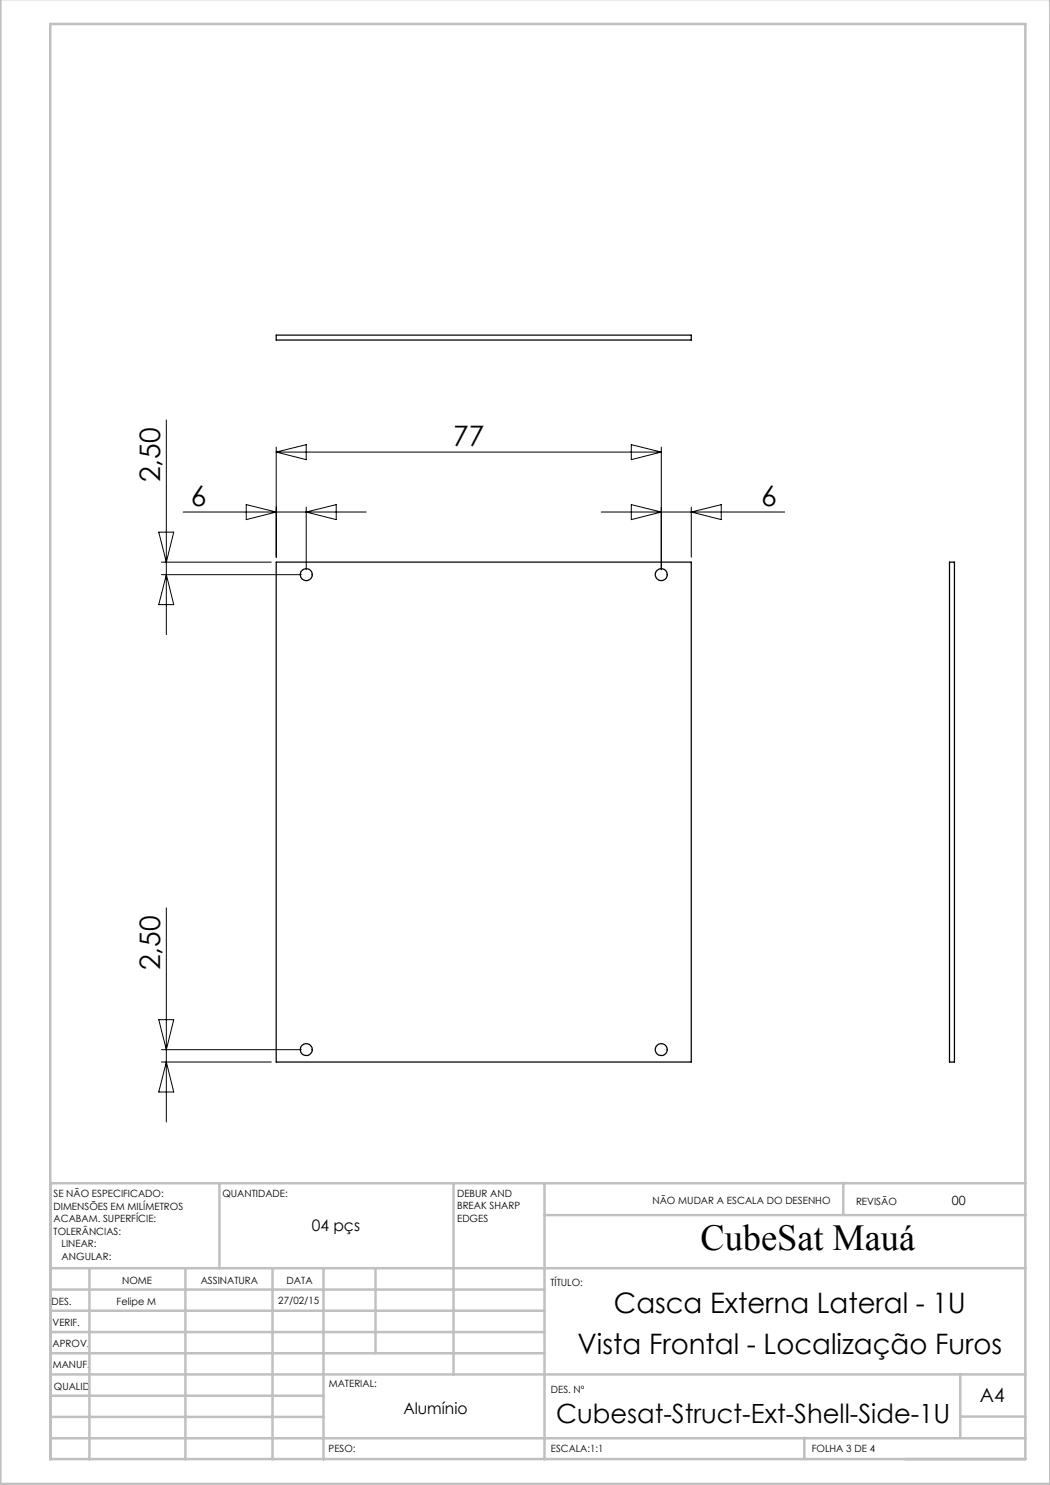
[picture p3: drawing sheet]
<svg xmlns="http://www.w3.org/2000/svg" width="210mm" height="297mm" viewBox="0 0 210 297" stroke-linecap="round" stroke-linejoin="round" font-family="sans-serif">
<g fill="none" stroke="#c0c0c0" stroke-width=".5">
<path d="M.1 -.1v296.9h209.9v-296.9M10.1 4.8h195v287h-195zM43.9 236.6v17M90.7 236.6v38.3M108.9 236.6v55.3M168.7 236.6v6.3M205.1 236.6h-195v55.3M10.1 253.6h195M10.1 257.9h98.8M17.9 253.6v38.3M37.1 253.6v38.3M54.5 253.6v38.3"/>
<path d="M64.7 253.6v38.3M75.1 253.6v17M108.9 243h96.2M10.1 270.6h98.8M10.1 266.4h98.8M10.1 262.1h98.8M10.1 279.1h54.6M10.1 274.9h195M192.1 274.8v12.7M10.1 287.7h195M10.1 283.4h54.6M160.9 287.5v4.3"/>
<path d="M192.1 283.3h13"/>
</g>
<g fill="none" stroke="#000" stroke-width=".2">
<path d="M33.3 84v42.9M55.2 90.4l6-1.5v3zM55.2 89.4v22M55.2 90.4h77.1M126.3 88.9l6 1.5-6 1.5zM132.3 89.4v24.5M31.7 106.4h3l-1.4 6zM32.3 114.9h28M32.3 112.4h22M33.3 114.9l1.4 6h-3zM36.6 102.4h36.6M49.2 100.9l6 1.5-6 1.5z"/>
<path d="M61.2 101.4v12.5M61.2 102.4l6-1.5v3zM120.3 102.4h36.6M126.3 100.9l6 1.5-6 1.5zM138.3 101.4v10M138.3 102.4l6-1.5v3zM33.3 181.6v42.8M31.7 203.9h3l-1.4 6zM32.3 209.9h28M32.3 212.4h22M33.3 212.4l1.4 6h-3z"/>
</g>
<g fill="none" stroke="#000" stroke-width=".25">
<path d="M55.2 67h83.1v1h-83.1zM55.2 112.4h83.1v100h-83.1zM189.9 112.4h1v100h-1z"/>
<circle cx="61.2" cy="114.9" r="1.2"/>
<circle cx="132.3" cy="114.9" r="1.2"/>
<circle cx="61.2" cy="209.9" r="1.2"/>
<circle cx="132.2" cy="209.9" r="1.21"/>
</g>
<text font-size="7.3" x="140.1" y="249.9">CubeSat Mauá</text>
<g font-size="5.6">
<text x="90.7" y="89.2">77</text>
<text x="32" y="96.5" transform="rotate(-90 32 96.5)">2,50</text>
<text x="38.2" y="101.2">6</text>
<text x="152.2" y="101.2">6</text>
<text x="32" y="194.1" transform="rotate(-90 32 194.1)">2,50</text>
<text x="122.8" y="262.6">Casca Externa Lateral - 1U</text>
<text x="115.5" y="270.7">Vista Frontal - Localização Furos</text>
</g>
<text font-size="5.3" x="111.2" y="284.5">Cubesat-Struct-Ext-Shell-Side-1U</text>
<text font-size="3.9" x="196" y="280.4">A4</text>
<g font-size="3.2">
<text x="62.3" y="246.3">04 pçs</text>
<text x="80.7" y="282.8">Alumínio</text>
</g>
<text font-size="2.5" x="190.4" y="240.9">00</text>
<g font-size="2">
<text x="10.7" y="239.5">SE NÃO ESPECIFICADO:</text>
<text x="44.5" y="239.5">QUANTIDADE:</text>
<text x="91.4" y="239.4">DEBUR AND</text>
<text x="10.7" y="242">DIMENSÕES EM MILÍMETROS</text>
<text x="10.7" y="244.5">ACABAM. SUPERFÍCIE:</text>
<text x="91.4" y="241.9">BREAK SHARP</text>
<text x="91.4" y="244.4">EDGES</text>
<text x="130.5" y="240.8">NÃO MUDAR A ESCALA DO DESENHO</text>
<text x="171.2" y="241">REVISÃO</text>
<text x="10.7" y="247">TOLERÂNCIAS:</text>
<text x="12.3" y="249.5">LINEAR:</text>
<text x="12.3" y="252">ANGULAR:</text>
<text x="24.4" y="256.9">NOME</text>
<text x="40.1" y="256.8">ASSINATURA</text>
<text x="57.3" y="256.8">DATA</text>
<text x="110.1" y="257.1">TÍTULO:</text>
<text x="10.3" y="260.9">DES.</text>
<text x="23.3" y="261">Felipe M</text>
<text x="55.7" y="260.8">27/02/15</text>
<text x="10.5" y="269.3">APROV.</text>
<text x="10.5" y="265.2">VERIF.</text>
<text x="10.6" y="273.6">MANUF.</text>
<text x="10.8" y="278">QUALID</text>
<text x="65.8" y="277.4">MATERIAL:</text>
<text x="110.2" y="278.5">DES. Nº</text>
<text x="65.7" y="290.4">PESO:</text>
<text x="110.2" y="290.5">ESCALA:1:1</text>
<text x="162.4" y="290.4">FOLHA 3 DE 4</text>
</g>
</svg>
